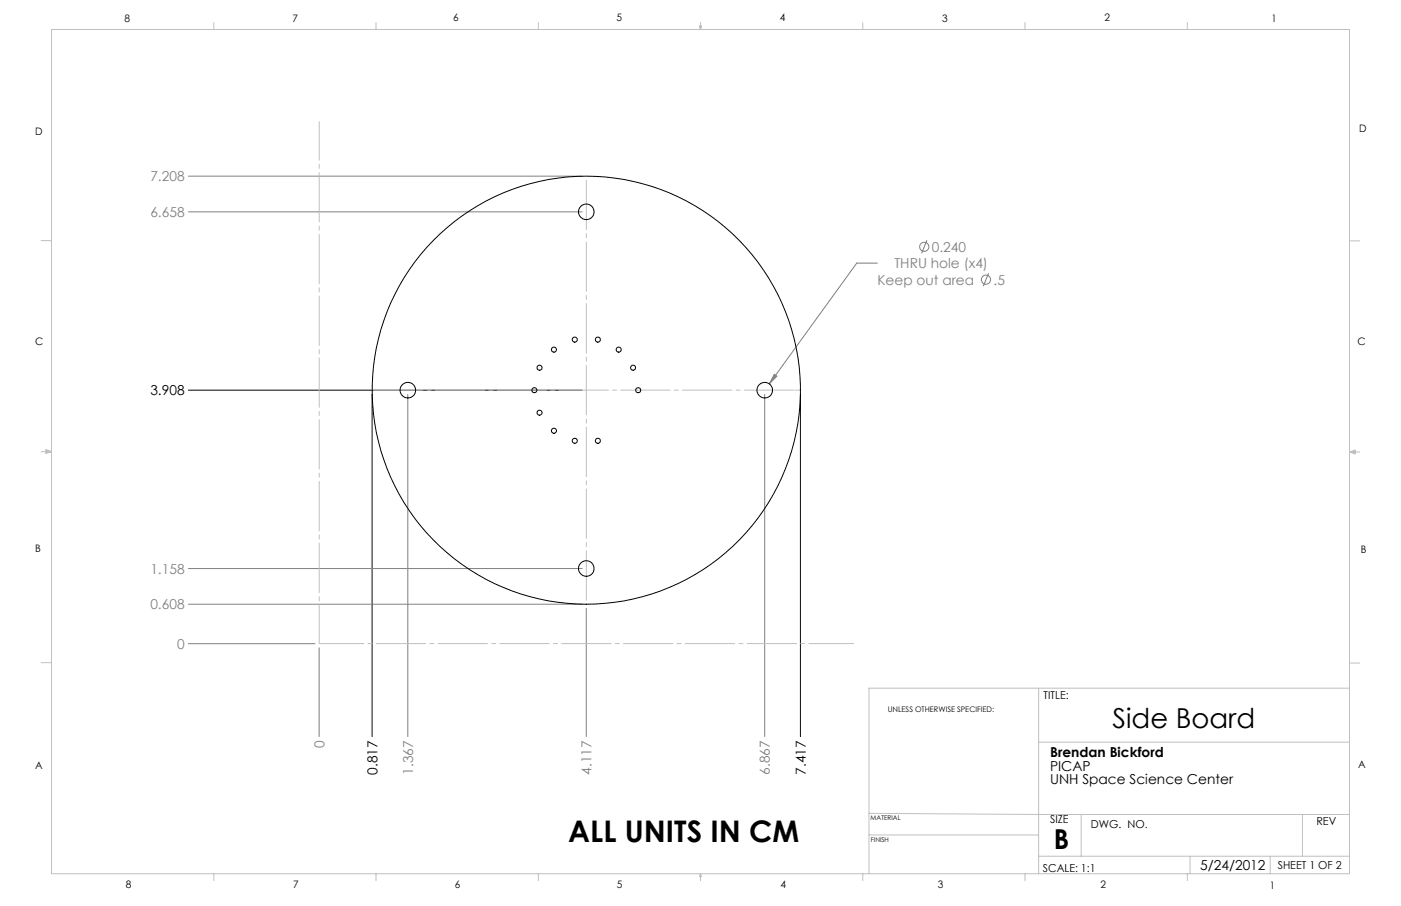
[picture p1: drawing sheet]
<svg xmlns="http://www.w3.org/2000/svg" width="432mm" height="279mm" viewBox="0 0 432 279" stroke-linecap="round" stroke-linejoin="round" font-family="sans-serif">
<g fill="none" stroke="#808080" stroke-width=".31">
<path d="M58.1 54.3h121.3M58.1 65.3h121.3M285.7 74.1l-1.6 4M270.4 81.1h-6.3l-27 37.3M304.7 84.2l-1.6 4.1M238.7 115.4l.8 .6-2.4 2.4zM125.7 121.6v105.6M235.7 121.6v105.6M58.1 175.3h121.3M58.1 198.5h39M58.1 186.3h121.3M98.4 199.8v27.4"/>
<path d="M180.7 187.6v39.6"/>
<circle cx="284.9" cy="76.1" r="1.41"/>
<circle cx="303.9" cy="86.2" r="1.42"/>
</g>
<path d="M58.1 120.3h121.3M114.7 121.6v105.6M246.7 121.6v105.6" fill="none" stroke="#000" stroke-width=".31"/>
<path d="M114.7 120.3h130.4" fill="none" stroke="#c0c0c0" stroke-width=".31" stroke-dasharray="15.2 1.3 1.3 1.3" stroke-dashoffset="-.4"/>
<path d="M180.7 54.3v132" fill="none" stroke="#c0c0c0" stroke-width=".31" stroke-dasharray="15.2 1.3 1.3 1.3" stroke-dashoffset="-1.2"/>
<path d="M98.4 37.5v161" fill="none" stroke="#c0c0c0" stroke-width=".31" stroke-dasharray="15.2 1.3 1.3 1.3" stroke-dashoffset="3.3"/>
<path d="M98.4 198.5h164.7" fill="none" stroke="#c0c0c0" stroke-width=".31" stroke-dasharray="15.2 1.3 1.3 1.3" stroke-dashoffset="1.5"/>
<path d="M245.1 120.3h1.6" fill="none" stroke="#c0c0c0" stroke-width=".31" stroke-dasharray="15.2 1.3 1.3 1.3"/>
<g fill="none" stroke="#c0c0c0" stroke-width=".31">
<path d="M15.9 9.1h400v260.4h-400zM65.9 6.9v2.2M115.9 6.9v2.2M165.9 6.9v2.2M215.6 8h.6l-.3 1.1zM215.7 8l.2 1.1M215.9 6.9v2.2M216 8l-.1 1.1M265.9 6.9v2.2M315.9 6.9v2.2M365.9 6.9v2.2M12.7 74.2h3.2"/>
<path d="M415.9 74.3h3.2M12.7 139.3h3.2M14.2 139.1l1.7 .2M14.2 138.7l1.7 .6-1.7 .5zM15.9 139.3l-1.7 .3M415.9 139.4h3.2M415.9 139.4l1.8-.6v1.2zM415.9 139.4l1.8 .3M417.7 139.2l-1.8 .2M12.7 204.4h3.2M320.1 212.2v57.3M415.9 204.5h3.2"/>
<path d="M415.9 212.2h-148.1v57.3M320.1 228.9h95.8M267.8 250.8l52.3 .4h95.8M267.8 257.5h52.3M333.2 251.2v12.9M401.4 251.2v12.9M65.9 269.5v2.1M115.9 269.5v2.1M165.9 269.5v2.1M215.9 269.5v2.1M215.9 269.5l.3 .8h-.6zM265.9 269.5v2.1"/>
<path d="M315.9 269.5v2.1M320.1 264.1h95.8M365.9 269.5v2.1M366.8 264.1v5.4M391.5 264.1v5.4"/>
</g>
<path d="M238.7 115.4l.8 .6-2.4 2.4z" fill="#808080"/>
<g fill="none" stroke="#000" stroke-width=".31">
<circle cx="180.7" cy="65.3" r="2.4"/>
<circle cx="166.3" cy="113.4" r=".77"/>
<circle cx="170.7" cy="107.8" r=".77"/>
<circle cx="177.2" cy="104.7" r=".78"/>
<circle cx="184.3" cy="104.7" r=".78"/>
<circle cx="190.7" cy="107.8" r=".78"/>
<circle cx="195.1" cy="113.4" r=".77"/>
<circle cx="125.7" cy="120.3" r="2.4"/>
<circle cx="164.7" cy="120.3" r=".78"/>
<circle cx="166.3" cy="127.3" r=".78"/>
<circle cx="170.7" cy="132.8" r=".78"/>
<circle cx="177.1" cy="135.9" r=".78"/>
<circle cx="180.7" cy="120.3" r="66"/>
<circle cx="184.3" cy="135.9" r=".78"/>
<circle cx="196.7" cy="120.3" r=".78"/>
<circle cx="235.7" cy="120.3" r="2.4"/>
<circle cx="180.7" cy="175.3" r="2.4"/>
</g>
<text font-size="9.2" x="175.2" y="259.8">ALL UNITS IN CM</text>
<g font-size="8.5">
<text x="342.8" y="224.4">Side Board</text>
<text x="324.8" y="262">B</text>
</g>
<g font-size="4.2" fill="#808080">
<text x="46.3" y="55.9">7.208</text>
<text x="46.3" y="66.9">6.658</text>
<text x="287.2" y="77.6">0.240</text>
<text x="275.7" y="82.7">THRU hole (x4)</text>
<text x="270.4" y="87.8">Keep out area</text>
<text x="306.2" y="87.8">.5</text>
<text x="46.3" y="176.9">1.158</text>
<text x="46.3" y="187.9">0.608</text>
<text x="54.6" y="200.1">0</text>
<text x="100" y="230.6" transform="rotate(-90 100 230.6)">0</text>
<text x="127.3" y="238.9" transform="rotate(-90 127.3 238.9)">1.367</text>
<text x="182.3" y="238.9" transform="rotate(-90 182.3 238.9)">4.117</text>
<text x="237.3" y="238.9" transform="rotate(-90 237.3 238.9)">6.867</text>
</g>
<g font-size="4.2">
<text x="46.3" y="121.9">3.908</text>
<text x="323.6" y="233.6">Brendan Bickford</text>
<text x="116.3" y="238.9" transform="rotate(-90 116.3 238.9)">0.817</text>
<text x="248.3" y="238.9" transform="rotate(-90 248.3 238.9)">7.417</text>
<text x="323.6" y="237.7">PICAP</text>
<text x="323.6" y="241.9">UNH Space Science Center</text>
<text x="369.9" y="268.4">5/24/2012</text>
</g>
<g font-size="3.4">
<text x="321.7" y="215.7">TITLE:</text>
<text x="323.6" y="253.9">SIZE</text>
<text x="336.2" y="255.5">DWG. NO.</text>
<text x="405.7" y="254.5">REV</text>
<text x="321.4" y="268.9">SCALE: 1:1</text>
<text x="393.8" y="267.9">SHEET 1 OF 2</text>
</g>
<g font-size="3.2">
<text x="38.3" y="6.7">8</text>
<text x="90.2" y="6.7">7</text>
<text x="139.7" y="6.5">6</text>
<text x="190" y="6.5">5</text>
<text x="240.4" y="6.5">4</text>
<text x="290.4" y="6.7">3</text>
<text x="340.4" y="6.5">2</text>
<text x="391.9" y="6.7">1</text>
<text x="10.9" y="41.6">D</text>
<text x="418.9" y="40.7">D</text>
<text x="10.9" y="106.3">C</text>
<text x="418.4" y="106.4">C</text>
<text x="10.8" y="170.2">B</text>
<text x="419.4" y="170.6">B</text>
<text x="10.8" y="237.2">A</text>
<text x="418.6" y="236.8">A</text>
<text x="38.8" y="273.8">8</text>
<text x="90.4" y="273.8">7</text>
<text x="140.2" y="273.8">6</text>
<text x="190.1" y="273.9">5</text>
<text x="240.5" y="273.8">4</text>
<text x="289" y="273.9">3</text>
<text x="339.1" y="273.8">2</text>
<text x="391.4" y="274.1">1</text>
</g>
<text font-size="2.4" x="273.6" y="219.7">UNLESS OTHERWISE SPECIFIED:</text>
<g font-size="2">
<text x="268.3" y="252.9">MATERIAL</text>
<text x="268.4" y="259.7">FINISH</text>
</g>
</svg>
